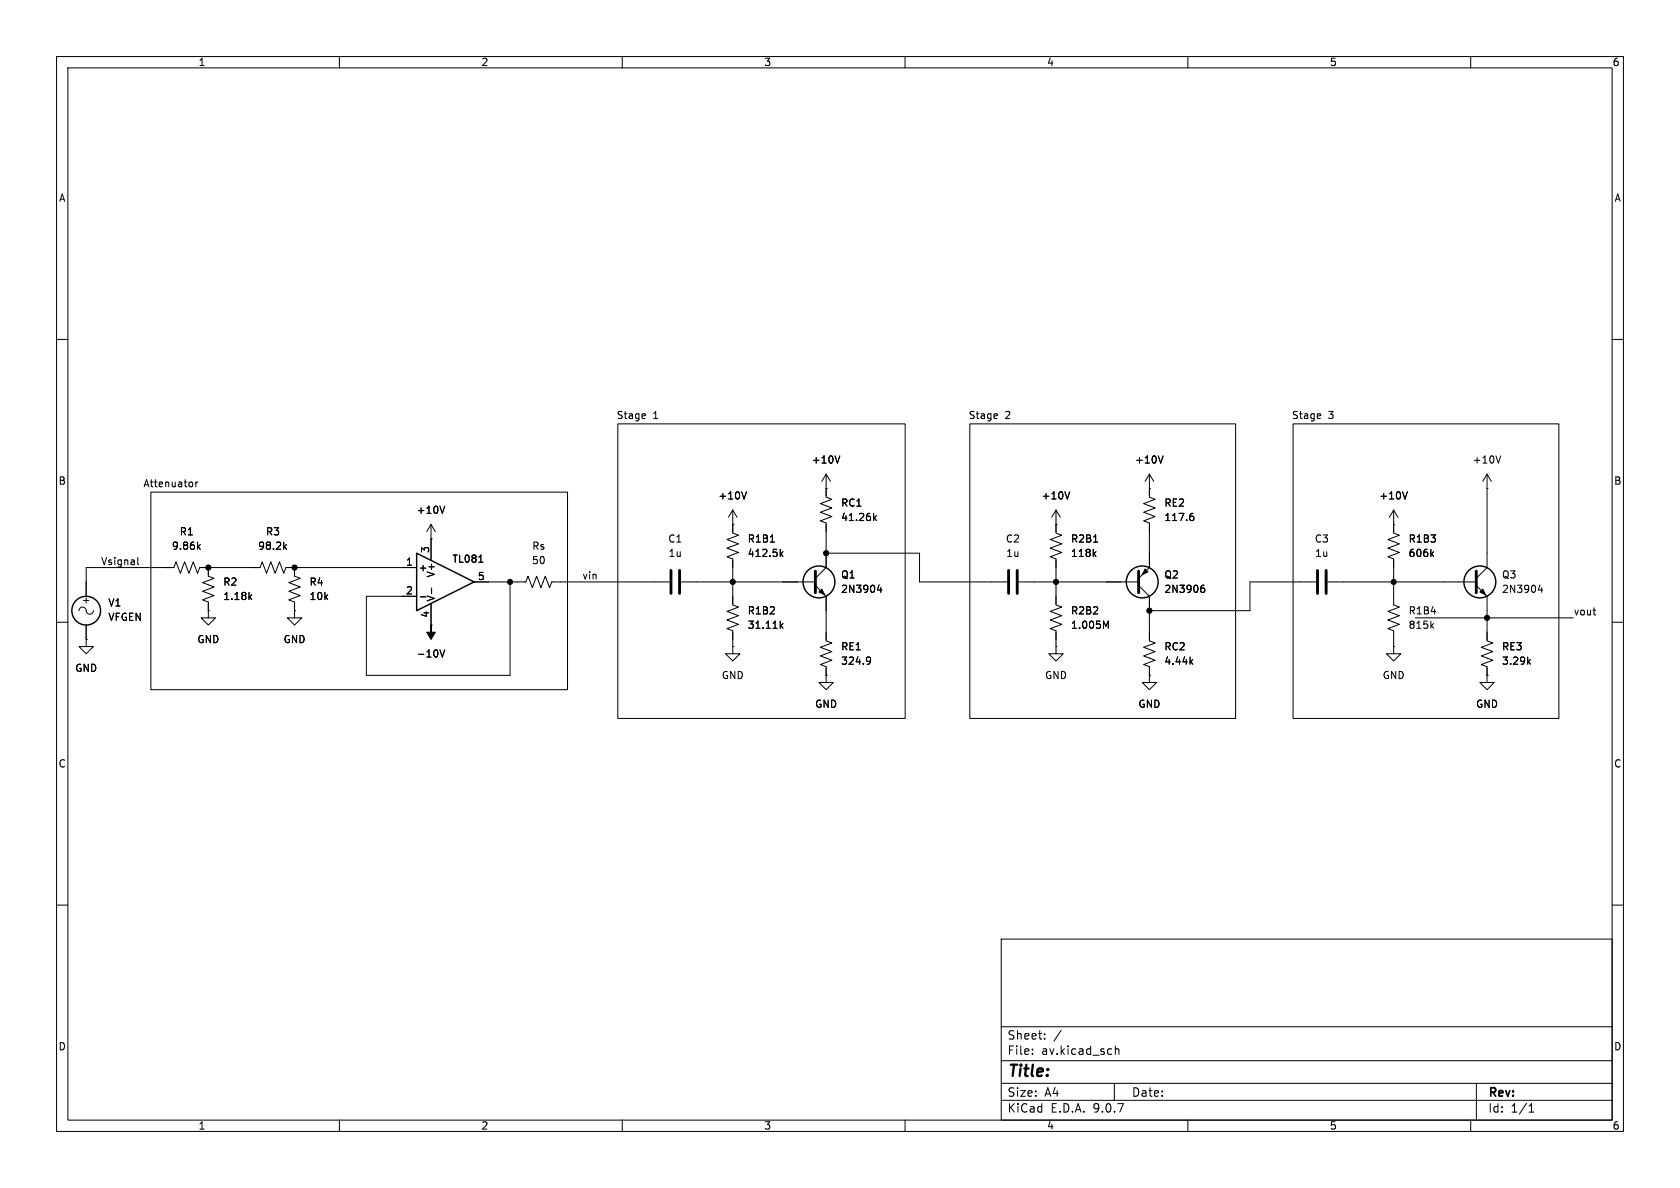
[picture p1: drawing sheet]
<svg xmlns="http://www.w3.org/2000/svg" width="297mm" height="210mm" viewBox="0 0 297 210" stroke-linecap="round" stroke-linejoin="round" font-family="sans-serif">
<g fill="none" stroke="#000" stroke-width=".18">
<path d="M10 10h277v190h-277zM12 12h273v186h-273zM60 10v2M110 10v2M160 10v2M210 10v2M260 10v2M10 60h2M109.2 74.9h50.8v52.1h-50.8zM114 73.2l.1 .2-.6 .2M171.4 74.9h47v52.1h-47zM176.3 73.2v.2l-.6 .2"/>
<path d="M228.6 74.9h47v52.1h-47zM233.4 73.2l.1 .2-.6 .2M285 60h2M24.4 98.5v1.1l.1 .2M26.7 87h73.6v34.9h-73.6zM34 85.3v.6M34.6 85.2v.9M35 85.2l-.4 .2M35 96.6l.4 .5M35.4 96.3l-.5 .4M50.3 96.6l.3 .5M50.6 96.3l-.4 .4"/>
<path d="M76.2 95.3h.1M76.2 92.7l-.8 1.3M76.2 92.7l.8 1.3M76.2 92.7v6.4M78.6 89.5l-.4 1.2M84.6 99.4h.8M129.5 92.7h.1M129.5 90.2v4l1.1 .4-2.1 .8 2.1 .7-2.1 .8 2.1 .8-2.1 .7 1 .4v8.1l1.1 .4-2.1 .8 2.1 .7-2.1 .8 2.1 .8-2.1 .7 1 .4v2.8M129.5 90.2l-.7 1.2M129.5 90.2l.8 1.2M132 86.9l-.5 1.3M136.2 95.8h.7"/>
<path d="M138.1 97.9l.3 .5M138.4 97.5l-.5 .5M146 83.8v4.1l1.1 .4-2.1 .7 2.1 .8-2.1 .8 2.1 .7-2.1 .8 1 .4v7.8l-1.9 1.9M146 86.4h.1M146 97.8h16.6v5.1h15.5M146 83.8l-.7 1.3M146 83.8l.8 1.3M148.5 80.6l-.5 1.3M154.6 91.5l.3 .5M154.9 91.2l-.5 .5M186.7 90.2v4l1 .4-2 .8 2 .7-2 .8 2 .8-2 .7 1 .4v8.1l1 .4-2 .8 2 .7-2 .8 2 .8-2 .7 1 .4v2.8M186.7 92.7h.1"/>
<path d="M186.7 90.2l-.8 1.2M186.7 90.2l.8 1.2M189.1 86.9l-.4 1.3M193.3 95.8h.8M193.4 97.9l.4 .5M193.8 97.5l-.5 .5M203.2 83.8v4.1l1 .4-2 .7 2 .8-2 .8 2 .7-2 .8 1 .4v7.8l-1.9 1.9M203.2 86.4h.1M203.2 83.8l-.8 1.3M203.2 83.8l.8 1.3M205.6 80.6l-.4 1.3M210.6 91.2h.2l.3 .3-.1 .4-.4 .1"/>
<path d="M210.7 90.7h.2M246.4 90.2v4l1 .4-2 .8 2 .7-2 .8 2 .8-2 .7 1 .4v8.1l1 .4-2 .8 2 .7-2 .8 2 .8-2 .7 1 .4v2.8M246.4 92.7h.1M246.4 90.2l-.8 1.2M246.4 90.2l.7 1.2M248.8 86.9l-.4 1.3M253.1 97.9l.3 .5M253.4 97.5l-.4 .5M262.9 86.4h.1M262.9 83.8v16.5l-1.9 1.9M262.9 83.8l-.8 1.3M262.9 83.8l.8 1.3"/>
<path d="M265.3 80.6l-.4 1.3M10 110h2M14 108a.67 .67 0 0 1 .7-.7 .67 .67 0 0 1 .6 .9 .63 .63 0 0 0 .7 .4 .63 .63 0 0 0 .5-.6M15.2 113v1.3h1.3l-1.3 1.3-1.2-1.3h1.2M15.2 113h.1M15.2 110.5v2.5M36.8 108v1.2h1.3l-1.3 1.3-1.2-1.3h1.2M36.8 108h.1M36.8 100.3v1.6l1 .3-2 .8 2 .8-2 .7 2 .8-2 .7 1 .4v1.6M44.1 105.5l.4 .5M44.5 105.1l-.5 .5M52.1 100.3v1.6l1 .3-2 .8 2 .8-2 .7 2 .8-2 .7 1 .4v1.6"/>
<path d="M52.1 108v1.2h1.2l-1.2 1.3-1.3-1.3h1.3M52.1 108h.1M73.7 100.3h-23.2l-.3 1-.8-2-.8 2-.7-2-.8 2-.7-2-.4 1h-10.7l-.4 1-.7-2-.8 2-.8-2-.7 2-.8-2-.4 1h-15.5v5.1M74.3 105.5h1M76.2 110.5h.1M76.2 106.7v3.8M76.3 104v.9M77.8 114.9l.4 1.2 .4-1.2M83.8 102.9h9.2l.3-1 .8 2 .8-2 .7 2 .8-2 .8 2 .3-1h20.9M90.2 102.9v16.5h-25.4v-14h8.9M120.4 102.9h23.7M129.5 114.3v1.3h1.3l-1.3 1.2-1.2-1.2h1.2"/>
<path d="M129.5 114.3h.1M138.1 110.6l.3 .5M138.4 110.2l-.5 .5M144.1 103.5l1.9 1.9v7.9l1.1 .4-2.1 .7 2.1 .8-2.1 .8 2.1 .7-2.1 .8 1 .4v1.5M146 119.4v1.3h1.3l-1.3 1.2-1.2-1.2h1.2M146 119.4h.1M153.4 116.1l.4 .2a.84 .84 0 0 1-.3 1.1M153.9 116.7l-.2 .2h-.3M155.4 103.4l-.3 .9h.8M155.7 103.9v.8M180.1 102.9h21.2M186.7 114.3v1.3h1.3l-1.3 1.2-1.3-1.2h1.3"/>
<path d="M186.7 114.3h.1M195.5 110.7l.4-.9v1.3M201.3 103.5l1.9 1.9v7.9l1 .4-2 .7 2 .8-2 .8 2 .7-2 .8 1 .4v1.5M203.2 119.4v1.3h1.3l-1.3 1.2-1.3-1.2h1.3M203.2 119.4h.1M210.5 116.9l.4 .5M210.9 116.6l-.5 .5M212.4 104l.3-.1 .3 .3-.1 .5h-.5M212.9 103.4l-.5 .2M232.7 102.9h-11.7v5.1h-17.8M234.7 102.9h26.3M246.4 114.3v1.3h1.2l-1.2 1.2-1.3-1.2h1.3"/>
<path d="M246.4 114.3h.1M250.2 109.2h27.9M253.1 110.6l.3 .5M253.4 110.2l-.4 .5M261 103.5l1.9 1.9v7.9l1 .4-2 .7 2 .8-2 .8 2 .7-2 .8 1 .4v1.5M262.9 119.4v1.3h1.3l-1.3 1.2-1.3-1.2h1.3M262.9 119.4h.1M270.2 116.9l.4 .5M270.6 116.6l-.5 .5M272.3 103.4l-.3 .9h.7M272.6 103.9v.8M281.6 107.9h.5"/>
<path d="M282 108.7h.1M285 110h2M10 160h2M177 166h108v32h-108zM285 160h2M60 198v2M110 198v2M160 198v2M177 194.5h108M177 191.5h108M177 187.5h108M177 181.5h108"/>
<path d="M182.5 186.3v.1M182.5 185.5v.1M184.7 183.6v.1M184.7 182.8v.1M187.6 182.1l-1.3 2M197 191.5v3M197.2 184.9v1.5M197.2 185.5l.2-.1 .3 .1 .1 .9M210 198v2M260 198v2M261 191.5v6.5M270.3 196.6h.9"/>
<path d="M270.3 195.5l.4-.4v1.5"/>
</g>
<g fill="#000" stroke="#000" stroke-width=".18">
<path d="M76.2 110.5v1.3h.8l-.8 1.2-.8-1.2h.8zM144.8 104.6l.5-.5 .5 1.1zM202.4 100.6l.5 .5-1 .5zM261.6 104.6l.5-.5 .5 1.1z"/>
<circle cx="146" cy="97.8" r=".46"/>
<circle cx="36.8" cy="100.3" r=".46"/>
<circle cx="52.1" cy="100.3" r=".46"/>
<circle cx="90.2" cy="102.9" r=".46"/>
<circle cx="129.5" cy="102.9" r=".46"/>
<circle cx="186.7" cy="102.9" r=".46"/>
<circle cx="203.2" cy="108" r=".46"/>
<circle cx="246.4" cy="102.9" r=".46"/>
<circle cx="262.9" cy="109.2" r=".46"/>
</g>
<g fill="none" stroke="#000" stroke-width=".25">
<path d="M73.7 97.8l10.1 5.1-10.1 5.1z"/>
<circle cx="15.2" cy="107.9" r="2.54"/>
<circle cx="144.8" cy="102.9" r="2.82"/>
<circle cx="201.9" cy="102.9" r="2.82"/>
<circle cx="261.6" cy="102.9" r="2.82"/>
</g>
<path d="M118.6 100.8v4.1M120.1 100.8v4.1M144.1 101v3.8M178.3 100.8v4.1M179.8 100.8v4.1M201.3 101v3.8M232.9 100.8v4.1M234.4 100.8v4.1M261 101v3.8" fill="none" stroke="#000" stroke-width=".51"/>
<text font-size="2.8" x="178" y="190.9">Title:</text>
<g font-size="2.1">
<text x="178" y="184">Sheet:</text>
<text x="178" y="186.7">File:</text>
<text x="184.1" y="186.7">av.kicad_sch</text>
<text x="178" y="196.9">KiCad</text>
<text x="178" y="194.1">Size:</text>
<text x="184.7" y="194.1">A4</text>
<text x="185.7" y="196.9">E.D.A.</text>
<text x="193.3" y="196.9">9.0.7</text>
<text x="200" y="194.1">Date:</text>
<text x="263" y="194.3">Rev:</text>
<text x="263" y="196.9">Id:</text>
<text x="267.1" y="196.9">1/1</text>
</g>
<g font-size="1.8">
<text x="35" y="11.9">1</text>
<text x="85" y="11.9">2</text>
<text x="135" y="11.9">3</text>
<text x="185" y="11.9">4</text>
<text x="235" y="11.9">5</text>
<text x="285" y="11.9">6</text>
<text x="10.3" y="35.9">A</text>
<text x="285.3" y="35.9">A</text>
<text x="108.9" y="74.3">Stage</text>
<text x="115.4" y="74.3">1</text>
<text x="171.2" y="74.3">Stage</text>
<text x="177.6" y="74.3">2</text>
<text x="228.3" y="74.3">Stage</text>
<text x="234.8" y="74.3">3</text>
<text x="143.4" y="82.1">+10V</text>
<text x="200.6" y="82.1">+10V</text>
<text x="260.2" y="82.1">+10V</text>
<text x="10.3" y="85.9">B</text>
<text x="25.3" y="86.3">Attenuator</text>
<text x="126.9" y="88.5">+10V</text>
<text x="148.6" y="89.8">RC1</text>
<text x="184" y="88.5">+10V</text>
<text x="205.7" y="89.8">RE2</text>
<text x="243.7" y="88.5">+10V</text>
<text x="285.3" y="85.9">B</text>
<text x="31.7" y="94.8">R1</text>
<text x="46.9" y="94.8">R3</text>
<text x="73.6" y="91">+10V</text>
<text x="148.6" y="92.3">41.26k</text>
<text x="205.7" y="92.3">117.6</text>
<text x="17.8" y="100">Vsignal</text>
<text x="30.3" y="97.4">9.86k</text>
<text x="45.5" y="97.4">98.2k</text>
<text x="71.7" y="100.1">1</text>
<text x="73.9" y="101.2">+</text>
<text x="75.9" y="97.9" transform="rotate(-90 75.9 97.9)">3</text>
<text x="79.9" y="99.7">TL081</text>
<text x="93.9" y="99.9">50</text>
<text x="94" y="97.4">Rs</text>
<text x="118" y="96.1">C1</text>
<text x="118.1" y="98.7">1u</text>
<text x="132.1" y="98.7">412.5k</text>
<text x="132.1" y="96.1">R1B1</text>
<text x="177.7" y="96.1">C2</text>
<text x="177.8" y="98.7">1u</text>
<text x="189.2" y="96.1">R2B1</text>
<text x="189.2" y="98.7">118k</text>
<text x="232.3" y="96.1">C3</text>
<text x="232.4" y="98.7">1u</text>
<text x="248.9" y="96.1">R1B3</text>
<text x="248.9" y="98.7">606k</text>
<text x="14.4" y="106.9">+</text>
<text x="19.1" y="107.4">V1</text>
<text x="39.4" y="103.7">R2</text>
<text x="39.4" y="106.3">1.18k</text>
<text x="54.6" y="103.7">R4</text>
<text x="54.6" y="106.3">10k</text>
<text x="71.7" y="105.2">2</text>
<text x="77.1" y="106.4" transform="rotate(-90 77.1 106.4)">V-</text>
<text x="77.1" y="102.2" transform="rotate(-90 77.1 102.2)">V+</text>
<text x="84.4" y="102.6">5</text>
<text x="102.9" y="102.5">vin</text>
<text x="148.6" y="102.5">Q1</text>
<text x="148.6" y="105">2N3904</text>
<text x="205.7" y="102.5">Q2</text>
<text x="205.7" y="105">2N3906</text>
<text x="265.4" y="102.5">Q3</text>
<text x="265.4" y="105">2N3904</text>
<text x="19.1" y="110">VFGEN</text>
<text x="34.8" y="113.9">GND</text>
<text x="50" y="113.9">GND</text>
<text x="75.9" y="109.3" transform="rotate(-90 75.9 109.3)">4</text>
<text x="132.1" y="111.4">31.11k</text>
<text x="132.1" y="108.8">R1B2</text>
<text x="189.2" y="108.8">R2B2</text>
<text x="189.2" y="111.4">1.005M</text>
<text x="248.9" y="108.8">R1B4</text>
<text x="248.9" y="111.4">815k</text>
<text x="278.1" y="108.9">vout</text>
<text x="13.2" y="119">GND</text>
<text x="73.6" y="116.4">-10V</text>
<text x="148.6" y="115.2">RE1</text>
<text x="148.6" y="117.7">324.9</text>
<text x="205.7" y="115.2">RC2</text>
<text x="205.7" y="117.7">4.44k</text>
<text x="265.4" y="115.2">RE3</text>
<text x="265.4" y="117.7">3.29k</text>
<text x="127.5" y="120.2">GND</text>
<text x="144" y="125.3">GND</text>
<text x="184.7" y="120.2">GND</text>
<text x="201.2" y="125.3">GND</text>
<text x="244.3" y="120.2">GND</text>
<text x="260.9" y="125.3">GND</text>
<text x="10.3" y="135.9">C</text>
<text x="285.3" y="135.9">C</text>
<text x="10.3" y="185.9">D</text>
<text x="285.3" y="185.9">D</text>
<text x="35" y="199.9">1</text>
<text x="85" y="199.9">2</text>
<text x="135" y="199.9">3</text>
<text x="185" y="199.9">4</text>
<text x="235" y="199.9">5</text>
<text x="285" y="199.9">6</text>
</g>
</svg>
